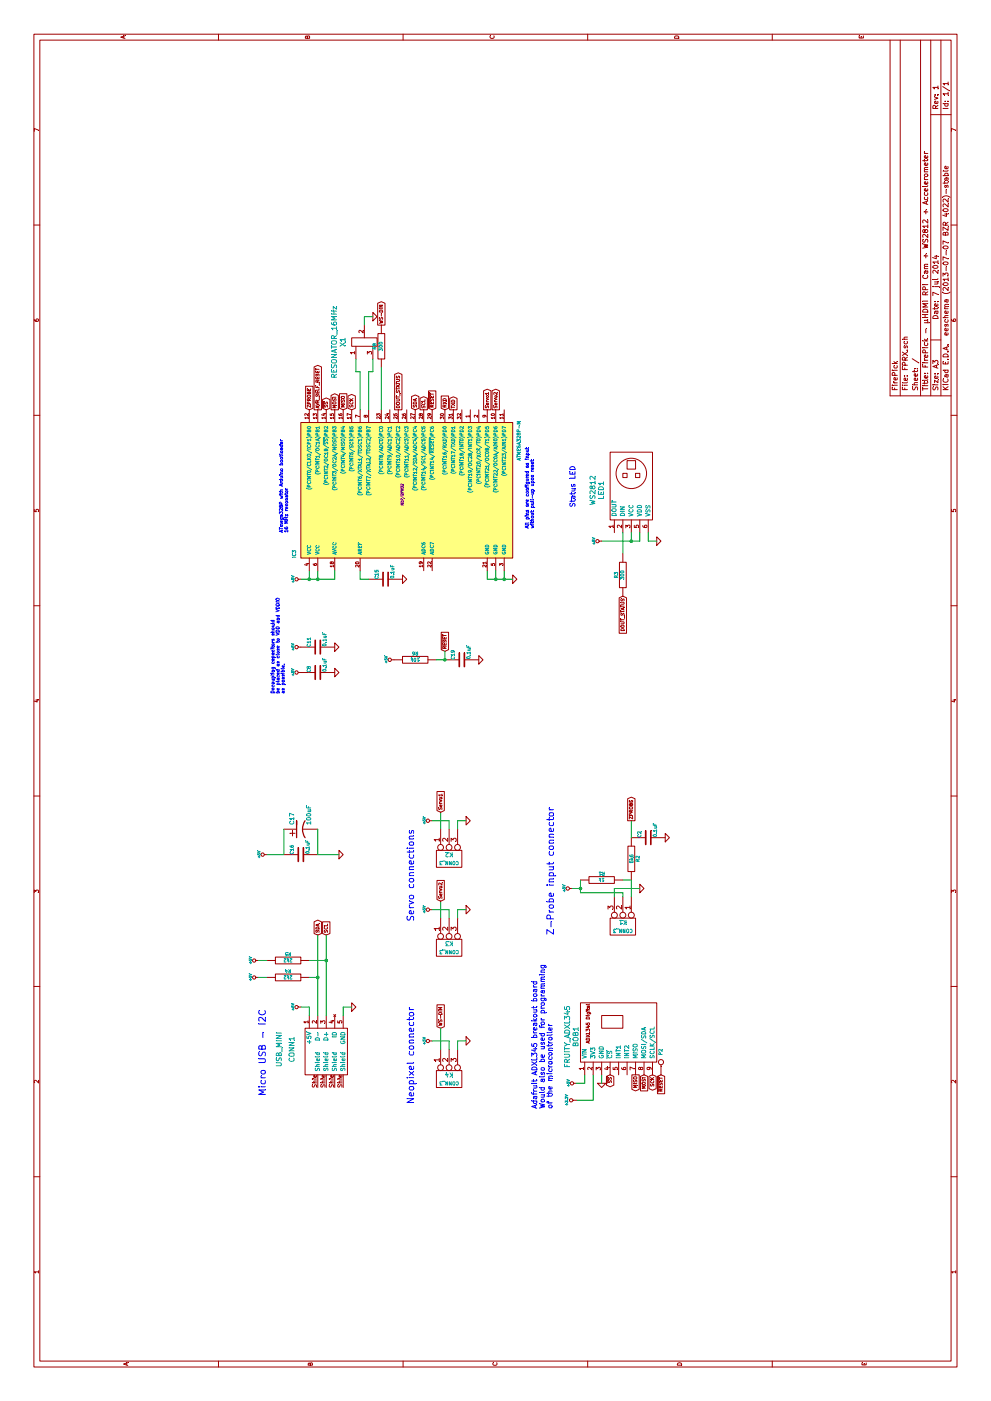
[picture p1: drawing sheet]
EESchema Schematic File Version 2
LIBS:power
LIBS:device
LIBS:transistors
LIBS:conn
LIBS:linear
LIBS:regul
LIBS:74xx
LIBS:cmos4000
LIBS:adc-dac
LIBS:memory
LIBS:xilinx
LIBS:special
LIBS:microcontrollers
LIBS:dsp
LIBS:microchip
LIBS:analog_switches
LIBS:motorola
LIBS:texas
LIBS:intel
LIBS:audio
LIBS:interface
LIBS:digital-audio
LIBS:philips
LIBS:display
LIBS:cypress
LIBS:siliconi
LIBS:opto
LIBS:atmel
LIBS:contrib
LIBS:valves
LIBS:lerchetech
LIBS:FPRX-cache
EELAYER 27 0
EELAYER END
$Descr A3 16535 11693
encoding utf-8
Sheet 1 1
Title "FirePick - µHDMI RPi Cam + WS2812 + Accelerometer"
Date "7 jul 2014"
Rev "1"
Comp "FirePick"
Comment1 ""
Comment2 ""
Comment3 ""
Comment4 ""
$EndDescr
$Comp
L R R6
U 1 1
P 8750 4900
F 0 "R6" V 8830 4900 40  0000 C CNN
F 1 "10k" V 8757 4901 40  0000 C CNN
F 2 "~" V 8680 4900 30  0000 C CNN
F 3 "~" H 8750 4900 30  0000 C CNN
	1    8750 4900
	1    0    0    -1  
$EndComp
Wire Wire Line
	8750 5250 8750 5150
$Comp
L RESONATOR X1
U 1 1
P 12500 4300
F 0 "X1" H 12500 4550 60  0000 C CNN
F 1 "RESONATOR_16MHz" H 12500 4650 60  0000 C CNN
F 2 "~" H 12500 4300 60  0000 C CNN
F 3 "~" H 12500 4300 60  0000 C CNN
	1    12500 4300
	1    0    0    -1  
$EndComp
Wire Wire Line
	12150 4250 12150 4200
Wire Wire Line
	12150 4200 12300 4200
Wire Wire Line
	12150 4350 12150 4400
Wire Wire Line
	12150 4400 12300 4400
$Comp
L GND #PWR01
U 1 1
P 12800 4400
F 0 "#PWR01" H 12800 4400 30  0001 C CNN
F 1 "GND" H 12800 4330 30  0001 C CNN
F 2 "" H 12800 4400 60  0000 C CNN
F 3 "" H 12800 4400 60  0000 C CNN
	1    12800 4400
	1    0    0    -1  
$EndComp
Wire Wire Line
	12700 4300 12800 4300
Wire Wire Line
	12800 4300 12800 4400
$Comp
L +5V #PWR02
U 1 1
P 8750 4650
F 0 "#PWR02" H 8750 4740 20  0001 C CNN
F 1 "+5V" H 8750 4740 30  0000 C CNN
F 2 "" H 8750 4650 60  0000 C CNN
F 3 "" H 8750 4650 60  0000 C CNN
	1    8750 4650
	1    0    0    -1  
$EndComp
Text GLabel 11700 5100 2    39   Input ~ 0
~RESET
$Comp
L +5V #PWR03
U 1 1
P 9700 3550
F 0 "#PWR03" H 9700 3640 20  0001 C CNN
F 1 "+5V" H 9700 3640 30  0000 C CNN
F 2 "" H 9700 3550 60  0000 C CNN
F 3 "" H 9700 3550 60  0000 C CNN
	1    9700 3550
	1    0    0    -1  
$EndComp
$Comp
L GND #PWR04
U 1 1
P 9700 6050
F 0 "#PWR04" H 9700 6050 30  0001 C CNN
F 1 "GND" H 9700 5980 30  0001 C CNN
F 2 "" H 9700 6050 60  0000 C CNN
F 3 "" H 9700 6050 60  0000 C CNN
	1    9700 6050
	1    0    0    -1  
$EndComp
Wire Wire Line
	9700 5950 9800 5950
Wire Wire Line
	9700 5750 9700 6050
$Comp
L C C11
U 1 1
P 8900 3750
F 0 "C11" H 8900 3850 40  0000 L CNN
F 1 "0.1uF" H 8906 3665 40  0000 L CNN
F 2 "~" H 8938 3600 30  0000 C CNN
F 3 "~" H 8900 3750 60  0000 C CNN
	1    8900 3750
	1    0    0    -1  
$EndComp
$Comp
L +5V #PWR05
U 1 1
P 8900 3550
F 0 "#PWR05" H 8900 3640 20  0001 C CNN
F 1 "+5V" H 8900 3640 30  0000 C CNN
F 2 "" H 8900 3550 60  0000 C CNN
F 3 "" H 8900 3550 60  0000 C CNN
	1    8900 3550
	1    0    0    -1  
$EndComp
$Comp
L GND #PWR06
U 1 1
P 8900 3950
F 0 "#PWR06" H 8900 3950 30  0001 C CNN
F 1 "GND" H 8900 3880 30  0001 C CNN
F 2 "" H 8900 3950 60  0000 C CNN
F 3 "" H 8900 3950 60  0000 C CNN
	1    8900 3950
	1    0    0    -1  
$EndComp
$Comp
L GND #PWR07
U 1 1
P 4650 4150
F 0 "#PWR07" H 4650 4150 30  0001 C CNN
F 1 "GND" H 4650 4080 30  0001 C CNN
F 2 "" H 4650 4150 60  0000 C CNN
F 3 "" H 4650 4150 60  0000 C CNN
	1    4650 4150
	1    0    0    -1  
$EndComp
Text Notes 3600 3150 0    79   ~ 0
Micro USB - I2C
$Comp
L +5V #PWR08
U 1 1
P 6450 3150
F 0 "#PWR08" H 6450 3240 20  0001 C CNN
F 1 "+5V" H 6450 3240 30  0000 C CNN
F 2 "" H 6450 3150 60  0000 C CNN
F 3 "" H 6450 3150 60  0000 C CNN
	1    6450 3150
	1    0    0    -1  
$EndComp
$Comp
L C C16
U 1 1
P 6450 3550
F 0 "C16" H 6450 3650 40  0000 L CNN
F 1 "0.1uF" H 6456 3465 40  0000 L CNN
F 2 "~" H 6488 3400 30  0000 C CNN
F 3 "~" H 6450 3550 60  0000 C CNN
	1    6450 3550
	1    0    0    -1  
$EndComp
$Comp
L CP1 C17
U 1 1
P 6750 3550
F 0 "C17" H 6800 3650 50  0000 L CNN
F 1 "100uF" H 6800 3450 50  0000 L CNN
F 2 "~" H 6750 3550 60  0000 C CNN
F 3 "~" H 6750 3550 60  0000 C CNN
	1    6750 3550
	1    0    0    -1  
$EndComp
$Comp
L R R8
U 1 1
P 12450 4500
F 0 "R8" V 12530 4500 40  0000 C CNN
F 1 "300" V 12457 4501 40  0000 C CNN
F 2 "~" V 12380 4500 30  0000 C CNN
F 3 "~" H 12450 4500 30  0000 C CNN
	1    12450 4500
	0    -1   -1   0   
$EndComp
Text GLabel 12700 4500 2    39   Output ~ 0
WS-DIN
$Comp
L ATMEGA328P-M IC3
U 1 1
P 10700 4750
F 0 "IC3" H 9950 6000 40  0000 L BNN
F 1 "ATMEGA328P-M" H 11100 3350 40  0000 L BNN
F 2 "MLF/QFN32" H 10700 4750 30  0000 C CIN
F 3 "" H 10700 4750 60  0000 C CNN
	1    10700 4750
	1    0    0    -1  
$EndComp
Wire Wire Line
	9700 3750 9800 3750
Wire Wire Line
	9700 3550 9700 3950
Connection ~ 9700 3650
Wire Wire Line
	9800 5850 9700 5850
Connection ~ 9700 5950
Wire Wire Line
	9800 5750 9700 5750
Connection ~ 9700 5850
$Comp
L C C8
U 1 1
P 8600 3750
F 0 "C8" H 8600 3850 40  0000 L CNN
F 1 "0.1uF" H 8606 3665 40  0000 L CNN
F 2 "~" H 8638 3600 30  0000 C CNN
F 3 "~" H 8600 3750 60  0000 C CNN
	1    8600 3750
	1    0    0    -1  
$EndComp
$Comp
L +5V #PWR09
U 1 1
P 8600 3550
F 0 "#PWR09" H 8600 3640 20  0001 C CNN
F 1 "+5V" H 8600 3640 30  0000 C CNN
F 2 "" H 8600 3550 60  0000 C CNN
F 3 "" H 8600 3550 60  0000 C CNN
	1    8600 3550
	1    0    0    -1  
$EndComp
$Comp
L GND #PWR010
U 1 1
P 8600 3950
F 0 "#PWR010" H 8600 3950 30  0001 C CNN
F 1 "GND" H 8600 3880 30  0001 C CNN
F 2 "" H 8600 3950 60  0000 C CNN
F 3 "" H 8600 3950 60  0000 C CNN
	1    8600 3950
	1    0    0    -1  
$EndComp
Text GLabel 8850 5250 2    39   Input ~ 0
~RESET
$Comp
L C C15
U 1 1
P 9700 4550
F 0 "C15" H 9700 4650 40  0000 L CNN
F 1 "0.1uF" H 9706 4465 40  0000 L CNN
F 2 "~" H 9738 4400 30  0000 C CNN
F 3 "~" H 9700 4550 60  0000 C CNN
	1    9700 4550
	1    0    0    -1  
$EndComp
$Comp
L GND #PWR011
U 1 1
P 9700 4750
F 0 "#PWR011" H 9700 4750 30  0001 C CNN
F 1 "GND" H 9700 4680 30  0001 C CNN
F 2 "" H 9700 4750 60  0000 C CNN
F 3 "" H 9700 4750 60  0000 C CNN
	1    9700 4750
	1    0    0    -1  
$EndComp
Wire Wire Line
	9800 4250 9700 4250
Wire Wire Line
	9700 4250 9700 4350
Wire Wire Line
	11700 4250 12150 4250
Wire Wire Line
	11700 4350 12150 4350
$Comp
L C C19
U 1 1
P 8750 5450
F 0 "C19" H 8750 5550 40  0000 L CNN
F 1 "0.1uF" H 8756 5365 40  0000 L CNN
F 2 "~" H 8788 5300 30  0000 C CNN
F 3 "~" H 8750 5450 60  0000 C CNN
	1    8750 5450
	1    0    0    -1  
$EndComp
$Comp
L GND #PWR012
U 1 1
P 8750 5650
F 0 "#PWR012" H 8750 5650 30  0001 C CNN
F 1 "GND" H 8750 5580 30  0001 C CNN
F 2 "" H 8750 5650 60  0000 C CNN
F 3 "" H 8750 5650 60  0000 C CNN
	1    8750 5650
	1    0    0    -1  
$EndComp
Connection ~ 8750 5250
Text GLabel 11700 5250 2    39   Input ~ 0
RXD
Text GLabel 11700 5350 2    39   Output ~ 0
TXD
Text Notes 8350 3250 0    39   ~ 0
Decoupling capacitors should\nbe placed as close to VDD and VDDIO \nas possible. 
$Comp
L CONN_3 K2
U 1 1
P 6400 5300
F 0 "K2" V 6350 5300 50  0000 C CNN
F 1 "CONN_3" V 6450 5300 40  0000 C CNN
F 2 "" H 6400 5300 60  0000 C CNN
F 3 "" H 6400 5300 60  0000 C CNN
	1    6400 5300
	-1   0    0    -1  
$EndComp
$Comp
L CONN_3 K3
U 1 1
P 5350 5300
F 0 "K3" V 5300 5300 50  0000 C CNN
F 1 "CONN_3" V 5400 5300 40  0000 C CNN
F 2 "" H 5350 5300 60  0000 C CNN
F 3 "" H 5350 5300 60  0000 C CNN
	1    5350 5300
	-1   0    0    -1  
$EndComp
Text Notes 6750 4900 2    79   ~ 0
Servo connections
$Comp
L GND #PWR013
U 1 1
P 6850 5500
F 0 "#PWR013" H 6850 5500 30  0001 C CNN
F 1 "GND" H 6850 5430 30  0001 C CNN
F 2 "" H 6850 5500 60  0000 C CNN
F 3 "" H 6850 5500 60  0000 C CNN
	1    6850 5500
	-1   0    0    -1  
$EndComp
$Comp
L GND #PWR014
U 1 1
P 5800 5500
F 0 "#PWR014" H 5800 5500 30  0001 C CNN
F 1 "GND" H 5800 5430 30  0001 C CNN
F 2 "" H 5800 5500 60  0000 C CNN
F 3 "" H 5800 5500 60  0000 C CNN
	1    5800 5500
	-1   0    0    -1  
$EndComp
$Comp
L +5V #PWR015
U 1 1
P 6850 5100
F 0 "#PWR015" H 6850 5190 20  0001 C CNN
F 1 "+5V" H 6850 5190 30  0000 C CNN
F 2 "" H 6850 5100 60  0000 C CNN
F 3 "" H 6850 5100 60  0000 C CNN
	1    6850 5100
	-1   0    0    -1  
$EndComp
Wire Wire Line
	6750 5400 6850 5400
Wire Wire Line
	6850 5400 6850 5500
Wire Wire Line
	6750 5300 6850 5300
Wire Wire Line
	6850 5300 6850 5100
Wire Wire Line
	5700 5400 5800 5400
Wire Wire Line
	5800 5400 5800 5500
$Comp
L +5V #PWR016
U 1 1
P 5800 5100
F 0 "#PWR016" H 5800 5190 20  0001 C CNN
F 1 "+5V" H 5800 5190 30  0000 C CNN
F 2 "" H 5800 5100 60  0000 C CNN
F 3 "" H 5800 5100 60  0000 C CNN
	1    5800 5100
	-1   0    0    -1  
$EndComp
Wire Wire Line
	5700 5300 5800 5300
Wire Wire Line
	5800 5300 5800 5100
Wire Wire Line
	5900 5200 5700 5200
Wire Wire Line
	6750 5200 6950 5200
Text GLabel 6950 5200 2    39   Input ~ 0
Servo1
Text GLabel 5900 5200 2    39   Input ~ 0
Servo2
Text GLabel 11700 5750 2    39   Output ~ 0
Servo1
Text GLabel 11700 5850 2    39   Output ~ 0
Servo2
$Comp
L CONN_3 K1
U 1 1
P 5600 7350
F 0 "K1" V 5550 7350 50  0000 C CNN
F 1 "CONN_3" V 5650 7350 40  0000 C CNN
F 2 "" H 5600 7350 60  0000 C CNN
F 3 "" H 5600 7350 60  0000 C CNN
	1    5600 7350
	-1   0    0    1   
$EndComp
$Comp
L +5V #PWR017
U 1 1
P 6050 6750
F 0 "#PWR017" H 6050 6840 20  0001 C CNN
F 1 "+5V" H 6050 6840 30  0000 C CNN
F 2 "" H 6050 6750 60  0000 C CNN
F 3 "" H 6050 6750 60  0000 C CNN
	1    6050 6750
	1    0    0    -1  
$EndComp
$Comp
L R R1
U 1 1
P 6150 7100
F 0 "R1" V 6230 7100 40  0000 C CNN
F 1 "1k" V 6157 7101 40  0000 C CNN
F 2 "~" V 6080 7100 30  0000 C CNN
F 3 "~" H 6150 7100 30  0000 C CNN
	1    6150 7100
	1    0    0    -1  
$EndComp
$Comp
L GND #PWR018
U 1 1
P 6050 7550
F 0 "#PWR018" H 6050 7550 30  0001 C CNN
F 1 "GND" H 6050 7480 30  0001 C CNN
F 2 "" H 6050 7550 60  0000 C CNN
F 3 "" H 6050 7550 60  0000 C CNN
	1    6050 7550
	1    0    0    -1  
$EndComp
Wire Wire Line
	5950 7450 6150 7450
Text GLabel 6850 7450 2    39   Output ~ 0
ZPROBE
$Comp
L R R2
U 1 1
P 6400 7450
F 0 "R2" V 6480 7450 40  0000 C CNN
F 1 "5k6" V 6407 7451 40  0000 C CNN
F 2 "~" V 6330 7450 30  0000 C CNN
F 3 "~" H 6400 7450 30  0000 C CNN
	1    6400 7450
	0    1    1    0   
$EndComp
$Comp
L C C2
U 1 1
P 6650 7650
F 0 "C2" H 6650 7750 40  0000 L CNN
F 1 "0.1uF" H 6656 7565 40  0000 L CNN
F 2 "~" H 6688 7500 30  0000 C CNN
F 3 "~" H 6650 7650 60  0000 C CNN
	1    6650 7650
	1    0    0    -1  
$EndComp
$Comp
L GND #PWR019
U 1 1
P 6650 7850
F 0 "#PWR019" H 6650 7850 30  0001 C CNN
F 1 "GND" H 6650 7780 30  0001 C CNN
F 2 "" H 6650 7850 60  0000 C CNN
F 3 "" H 6650 7850 60  0000 C CNN
	1    6650 7850
	1    0    0    -1  
$EndComp
Wire Wire Line
	6650 7450 6850 7450
Wire Wire Line
	6150 7450 6150 7350
Connection ~ 6050 6850
Wire Wire Line
	6050 6750 6050 6850
Text Notes 5500 6550 0    79   ~ 0
Z-Probe input connector
Text GLabel 11700 3650 2    39   Input ~ 0
ZPROBE
Text Notes 10250 3350 0    39   ~ 0
ATmega328P with Arduino bootloader\n16 MHz resonator
Wire Wire Line
	11700 4500 12200 4500
Text Notes 10300 6250 0    39   ~ 0
All pins are configured as input\nwithout pull-up upon reset
Text GLabel 11700 3750 2    39   Output ~ 0
AVR_SELF_RESET
Text GLabel 11700 3850 2    39   BiDi ~ 0
~SS
Text GLabel 11700 3950 2    39   Output ~ 0
MOSI
Text GLabel 11700 4050 2    39   Input ~ 0
MISO
Text GLabel 11700 4150 2    39   BiDi ~ 0
SCK
Wire Wire Line
	9700 3950 9800 3950
Connection ~ 9700 3750
Wire Wire Line
	9800 3650 9700 3650
$Comp
L CONN_3 K4
U 1 1
P 3800 5300
F 0 "K4" V 3750 5300 50  0000 C CNN
F 1 "CONN_3" V 3850 5300 40  0000 C CNN
F 2 "" H 3800 5300 60  0000 C CNN
F 3 "" H 3800 5300 60  0000 C CNN
	1    3800 5300
	-1   0    0    -1  
$EndComp
$Comp
L +5V #PWR020
U 1 1
P 4250 5100
F 0 "#PWR020" H 4250 5190 20  0001 C CNN
F 1 "+5V" H 4250 5190 30  0000 C CNN
F 2 "" H 4250 5100 60  0000 C CNN
F 3 "" H 4250 5100 60  0000 C CNN
	1    4250 5100
	-1   0    0    -1  
$EndComp
$Comp
L GND #PWR021
U 1 1
P 4250 5500
F 0 "#PWR021" H 4250 5500 30  0001 C CNN
F 1 "GND" H 4250 5430 30  0001 C CNN
F 2 "" H 4250 5500 60  0000 C CNN
F 3 "" H 4250 5500 60  0000 C CNN
	1    4250 5500
	-1   0    0    -1  
$EndComp
Wire Wire Line
	4150 5400 4250 5400
Wire Wire Line
	4250 5400 4250 5500
Text GLabel 4400 5200 2    39   Input ~ 0
WS-DIN
Text Notes 4650 4900 2    79   ~ 0
Neopixel connector
Text GLabel 11700 5000 2    39   Output ~ 0
SCL
Wire Wire Line
	4150 5300 4250 5300
Wire Wire Line
	4250 5300 4250 5100
Wire Wire Line
	4150 5200 4400 5200
Wire Wire Line
	5950 7250 6050 7250
Wire Wire Line
	6050 7250 6050 7550
Wire Wire Line
	5950 7350 6000 7350
Wire Wire Line
	6000 7350 6000 6850
Wire Wire Line
	6000 6850 6150 6850
Wire Wire Line
	8850 5250 8750 5250
$Comp
L FRUITY_ADXL345 BOB1
U 1 1
P 4300 7300
F 0 "BOB1" H 4300 7800 60  0000 C CNN
F 1 "FRUITY_ADXL345" H 4300 7900 60  0000 C CNN
F 2 "" H 4150 7300 60  0000 C CNN
F 3 "" H 4150 7300 60  0000 C CNN
	1    4300 7300
	1    0    0    -1  
$EndComp
$Comp
L GND #PWR022
U 1 1
P 3750 7100
F 0 "#PWR022" H 3750 7100 30  0001 C CNN
F 1 "GND" H 3750 7030 30  0001 C CNN
F 2 "" H 3750 7100 60  0000 C CNN
F 3 "" H 3750 7100 60  0000 C CNN
	1    3750 7100
	0    1    1    0   
$EndComp
Wire Wire Line
	3750 7100 3850 7100
$Comp
L +5V #PWR023
U 1 1
P 3750 6800
F 0 "#PWR023" H 3750 6890 20  0001 C CNN
F 1 "+5V" H 3750 6890 30  0000 C CNN
F 2 "" H 3750 6800 60  0000 C CNN
F 3 "" H 3750 6800 60  0000 C CNN
	1    3750 6800
	1    0    0    -1  
$EndComp
Wire Wire Line
	3850 6900 3750 6900
Wire Wire Line
	3750 6900 3750 6800
Wire Wire Line
	3850 7000 3550 7000
Wire Wire Line
	3550 7000 3550 6800
$Comp
L +3.3V #PWR024
U 1 1
P 3550 6800
F 0 "#PWR024" H 3550 6760 30  0001 C CNN
F 1 "+3.3V" H 3550 6910 30  0000 C CNN
F 2 "" H 3550 6800 60  0000 C CNN
F 3 "" H 3550 6800 60  0000 C CNN
	1    3550 6800
	1    0    0    -1  
$EndComp
Text GLabel 11700 4900 2    39   BiDi ~ 0
SDA
Text GLabel 3850 7200 0    39   BiDi ~ 0
~SS
Text GLabel 3850 7600 0    39   Input ~ 0
MOSI
Text GLabel 3850 7500 0    39   Output ~ 0
MISO
Text GLabel 3850 7700 0    39   BiDi ~ 0
SCK
Text Notes 3450 6350 0    60   ~ 0
Adafruit ADXL345 breakout board\nWould also be used for programming\nof the microcontroller
$Comp
L CONN_1 P2
U 1 1
P 4000 7800
F 0 "P2" H 4080 7800 40  0000 L CNN
F 1 "CONN_1" H 4000 7855 30  0001 C CNN
F 2 "" H 4000 7800 60  0000 C CNN
F 3 "" H 4000 7800 60  0000 C CNN
	1    4000 7800
	1    0    0    -1  
$EndComp
Text GLabel 3850 7800 0    39   Input ~ 0
~RESET
$Comp
L WS2812 LED1
U 1 1
P 10750 7450
F 0 "LED1" H 10750 7800 60  0000 C CNN
F 1 "WS2812" H 10750 7900 60  0000 C CNN
F 2 "~" H 10700 7500 60  0000 C CNN
F 3 "~" H 10700 7500 60  0000 C CNN
	1    10750 7450
	1    0    0    -1  
$EndComp
Text Notes 10550 6800 0    60   ~ 0
Status LED
$Comp
L GND #PWR025
U 1 1
P 10150 7750
F 0 "#PWR025" H 10150 7750 30  0001 C CNN
F 1 "GND" H 10150 7680 30  0001 C CNN
F 2 "" H 10150 7750 60  0000 C CNN
F 3 "" H 10150 7750 60  0000 C CNN
	1    10150 7750
	1    0    0    -1  
$EndComp
Wire Wire Line
	10250 7650 10150 7650
Wire Wire Line
	10150 7650 10150 7750
Wire Wire Line
	10150 7550 10250 7550
Wire Wire Line
	10150 7100 10150 7550
Wire Wire Line
	10150 7450 10250 7450
$Comp
L +5V #PWR026
U 1 1
P 10150 7100
F 0 "#PWR026" H 10150 7190 20  0001 C CNN
F 1 "+5V" H 10150 7190 30  0000 C CNN
F 2 "" H 10150 7100 60  0000 C CNN
F 3 "" H 10150 7100 60  0000 C CNN
	1    10150 7100
	1    0    0    -1  
$EndComp
Connection ~ 10150 7450
Text GLabel 11700 4700 2    39   Output ~ 0
DOUT_STATUS
Text GLabel 9500 7350 0    39   Input ~ 0
DOUT_STATUS
Wire Wire Line
	10250 7350 10000 7350
$Comp
L R R3
U 1 1
P 9750 7350
F 0 "R3" V 9830 7350 40  0000 C CNN
F 1 "300" V 9757 7351 40  0000 C CNN
F 2 "~" V 9680 7350 30  0000 C CNN
F 3 "~" H 9750 7350 30  0000 C CNN
	1    9750 7350
	0    -1   -1   0   
$EndComp
Wire Wire Line
	6450 3150 6450 3350
Wire Wire Line
	6450 3350 6750 3350
$Comp
L GND #PWR027
U 1 1
P 6450 4000
F 0 "#PWR027" H 6450 4000 30  0001 C CNN
F 1 "GND" H 6450 3930 30  0001 C CNN
F 2 "" H 6450 4000 60  0000 C CNN
F 3 "" H 6450 4000 60  0000 C CNN
	1    6450 4000
	1    0    0    -1  
$EndComp
Wire Wire Line
	6750 3750 6450 3750
Wire Wire Line
	6450 3750 6450 4000
$Comp
L USB_MINI CONN1
U 1 1
P 4150 3850
F 0 "CONN1" H 4150 4250 60  0000 C CNN
F 1 "USB_MINI" H 4150 4400 60  0000 C CNN
F 2 "~" H 4150 3850 60  0000 C CNN
F 3 "~" H 4150 3850 60  0000 C CNN
	1    4150 3850
	1    0    0    -1  
$EndComp
Wire Wire Line
	4550 4050 4650 4050
Wire Wire Line
	4650 4050 4650 4150
$Comp
L +5V #PWR028
U 1 1
P 4650 3550
F 0 "#PWR028" H 4650 3640 20  0001 C CNN
F 1 "+5V" H 4650 3640 30  0000 C CNN
F 2 "" H 4650 3550 60  0000 C CNN
F 3 "" H 4650 3550 60  0000 C CNN
	1    4650 3550
	1    0    0    -1  
$EndComp
Wire Wire Line
	4550 3650 4650 3650
Wire Wire Line
	4650 3650 4650 3550
Text GLabel 5500 3750 2    39   BiDi ~ 0
SDA
Text GLabel 5500 3850 2    39   Input ~ 0
SCL
Wire Wire Line
	4550 3750 5500 3750
Wire Wire Line
	5500 3850 4550 3850
$Comp
L R R4
U 1 1
P 5000 3400
F 0 "R4" V 5080 3400 40  0000 C CNN
F 1 "2k2" V 5007 3401 40  0000 C CNN
F 2 "~" V 4930 3400 30  0000 C CNN
F 3 "~" H 5000 3400 30  0000 C CNN
	1    5000 3400
	1    0    0    -1  
$EndComp
$Comp
L +5V #PWR029
U 1 1
P 5000 3050
F 0 "#PWR029" H 5000 3140 20  0001 C CNN
F 1 "+5V" H 5000 3140 30  0000 C CNN
F 2 "" H 5000 3050 60  0000 C CNN
F 3 "" H 5000 3050 60  0000 C CNN
	1    5000 3050
	1    0    0    -1  
$EndComp
$Comp
L R R5
U 1 1
P 5200 3400
F 0 "R5" V 5280 3400 40  0000 C CNN
F 1 "2k2" V 5207 3401 40  0000 C CNN
F 2 "~" V 5130 3400 30  0000 C CNN
F 3 "~" H 5200 3400 30  0000 C CNN
	1    5200 3400
	1    0    0    -1  
$EndComp
Wire Wire Line
	5000 3050 5000 3150
$Comp
L +5V #PWR030
U 1 1
P 5200 3050
F 0 "#PWR030" H 5200 3140 20  0001 C CNN
F 1 "+5V" H 5200 3140 30  0000 C CNN
F 2 "" H 5200 3050 60  0000 C CNN
F 3 "" H 5200 3050 60  0000 C CNN
	1    5200 3050
	1    0    0    -1  
$EndComp
Wire Wire Line
	5200 3050 5200 3150
Wire Wire Line
	5000 3650 5000 3750
Connection ~ 5000 3750
Wire Wire Line
	5200 3650 5200 3850
Connection ~ 5200 3850
$EndSCHEMATC
